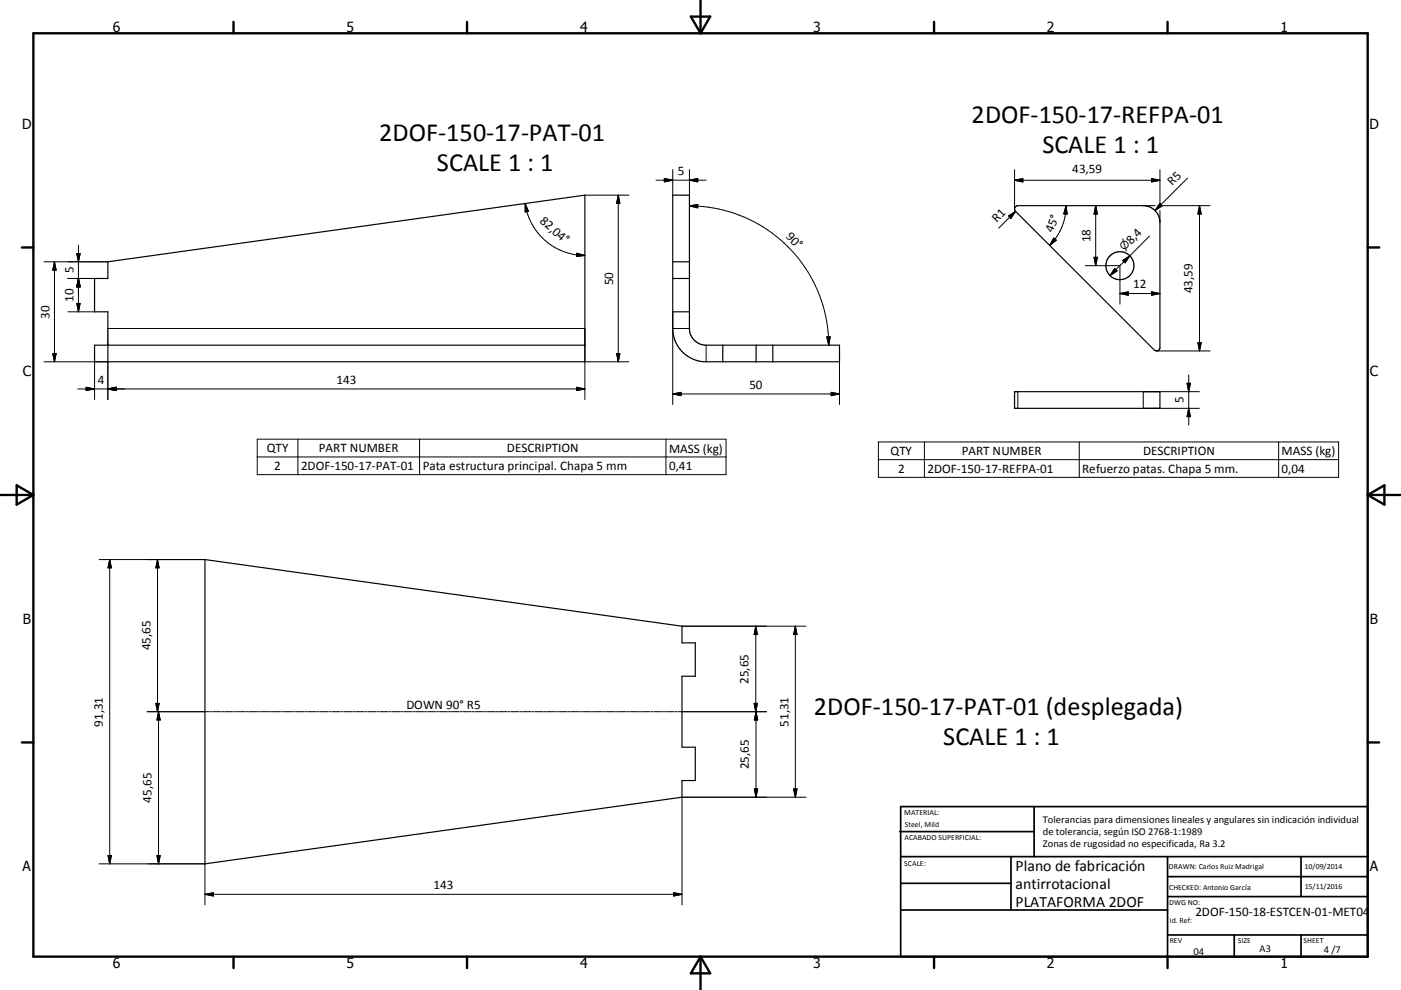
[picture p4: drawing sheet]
<svg xmlns="http://www.w3.org/2000/svg" width="420mm" height="297mm" viewBox="0 0 420 297" stroke-linecap="round" stroke-linejoin="round" font-family="sans-serif">
<g fill="none" stroke="#000" stroke-width=".36">
<path d="M201.7 58.6h5v40a5 5 0 0 0 5 5h40v4.9h-40a10 10 0 0 1-10-9.9zM201.7 78.5h5M304.4 62.1l.8-.4h37.6a5 5 0 0 1 5 5v37.6a1 1 0 0 1-.7 .9 1 1 0 0 1-1-.2l-41.6-41.6-.3-.6zM201.7 93.6h5M201.7 83.5h5M175.3 103.6h-147v4.9h147v-49.9l-143 19.9v5h-4v10.1h4v14.9M216.7 103.6v4.9M226.7 103.6v4.9M231.7 103.6v4.9M304.2 117.5h43.6v5h-43.6zM61.4 167.9l143.1 20v5h3.9v10h-3.9v21.3h3.9v10h-3.9v5l-143.1 20z"/>
<circle cx="335.8" cy="79.7" r="4.2"/>
</g>
<g fill="none" stroke="#000" stroke-width=".3">
<path d="M175.3 58.6h13.2M185.4 58.6v49.9M185.4 58.6l.4 2.4h-.9zM196.7 54.1h15M199.2 53.5l2.5 .6-2.5 .5zM201.7 50.9v7.7M206.7 54.1l2.5-.6v1.1zM206.7 50.9v7.7M304.2 54.1h43.6M304.2 54.1l2.5-.5v1zM304.2 50.9v11.8M345.3 53.6l2.5 .5-2.5 .5z"/>
<path d="M347.8 50.9v10.3M356 53.4l-9.7 9.8M13.2 78.5h19.1M16.3 78.5v30M16.3 78.5l.5 2.6h-1zM23 76.1h1l-.5 2.4zM23.5 73.6v20M157.4 61.1a18.1 18.1 0 0 0 17.9 15.5M157.4 61.1l1 2.3-.9 .2zM172.9 76l2.4 .6-2.5 .4zM206.7 61.8a41.8 41.8 0 0 1 41.8 41.8M206.7 61.8l2.5-.5v1.1z"/>
<path d="M302.3 64.8l2.2-1.4-1.5 2.1zM304.5 63.4l-5.1 5.1M315.9 71.4l.8 .7-2 1.5zM319.6 61.7a16.9 16.9 0 0 1-4.9 11.9M319.6 61.7l.3 2.5h-1zM325.3 79.7h10.5v11.5M328 77.2h1l-.5 2.5zM328.5 61.7l.5 2.5h-1zM328.5 61.7v18M336.6 78.2l2.1-1.5-1.4 2.1zM342.8 61.7h3.5M344.6 70.8l-11.8 11.9"/>
<path d="M347.7 61l.7 .8-2.1 1.4zM347.8 63.1v3.6M348.2 61.7h14.6M359.6 61.7v43.6M359.6 61.7l.5 2.5h-1zM20.3 83.5h8M20.3 93.6h8M23 91h1l-.5 2.6zM23.5 83.5l.5 2.6h-1zM32.3 98.6h143v21.3M201.7 98.6h5M201.7 93.6v27.8"/>
<path d="M334.2 80.5l.7 .8-2.1 1.4zM335.8 88.1h12M335.8 88.1l2.5-.5v1zM345.3 87.6l2.5 .5-2.5 .5zM13.2 108.5h19.1v11.4M15.8 106.1h1l-.5 2.4zM23.3 116.7h152M25.8 116.2l2.5 .5-2.5 .5zM28.3 108.5v11.4M32.3 116.7l2.5-.5v1zM172.8 116.2l2.5 .5-2.5 .5zM175.3 108.5h13.2"/>
<path d="M184.9 106.1h.9l-.4 2.4zM201.7 118.2h50M201.7 118.2l2.5-.5v1zM211.7 103.6v4.9M247.9 101.1l1-.1-.4 2.6zM249.2 117.7l2.5 .5-2.5 .5zM251.7 108.5v12.9M305.2 117.5v5M346.8 105.3h16M355.9 115h1l-.5 2.5zM356.4 112.5v15M359.1 102.8h1l-.5 2.5z"/>
<path d="M359.6 117.5h-16.8v5h16.8M77.1 131.8h140.6v10.6h-140.6zM77.1 137.1h140.6M89.3 131.8v10.6M125.8 131.8v10.6M199.7 131.8v10.6M263.3 132.6h138v10.6h-138zM263.3 137.9h138M277.1 132.6v10.6M323.6 132.6v10.6M356.4 122.5l.5 2.5h-1zM383.3 132.6v10.6"/>
<path d="M29.7 167.9h31.7M32.9 167.9l.5 2.5h-1zM32.9 167.9v91.3M47.2 167.9v45.6M47.2 167.9l.5 2.5h-1zM204.5 187.9h37.1M226.6 187.9v25.6M226.6 187.9l.5 2.5h-1zM238.5 187.9l.5 2.5h-1.1zM238.5 187.9v51.3M44 213.5h18.6M46.7 211h1l-.5 2.5z"/>
<path d="M47.5 213.5v45.7M47.5 213.5l.5 2.5h-1zM62.9 213.5h.6M63.8 213.5h2.4M66.5 213.5h.6M67.4 213.5h2.4M70.1 213.5h.6M71 213.5h2.4M73.7 213.5h.5M74.6 213.5h2.3M77.2 213.5h.6M78.1 213.5h2.4"/>
<path d="M80.8 213.5h.6M81.7 213.5h2.4M84.4 213.5h.6M85.3 213.5h2.4M88 213.5h.6M88.9 213.5h2.3M91.5 213.5h.6M92.4 213.5h2.4M95.1 213.5h.6M96 213.5h2.4M98.7 213.5h.6M99.6 213.5h2.4"/>
<path d="M102.3 213.5h.6M103.2 213.5h2.3M105.8 213.5h.6M106.7 213.5h2.4M109.4 213.5h.6M110.3 213.5h2.4M113 213.5h.6M113.9 213.5h2.4M116.6 213.5h.6M117.5 213.5h2.3M120.1 213.5h.6M121 213.5h2.4"/>
<path d="M123.7 213.5h.6M124.6 213.5h2.4M127.3 213.5h.6M128.2 213.5h2.4M130.9 213.5h.6M131.8 213.5h2.3M134.4 213.5h.6M135.3 213.5h2.4M138 213.5h.6M138.9 213.5h2.4M141.6 213.5h.6M142.5 213.5h2.4"/>
<path d="M145.2 213.5h.6M146.1 213.5h2.4M148.7 213.5h.6M149.6 213.5h2.4M152.3 213.5h.6M153.2 213.5h2.4M155.9 213.5h.6M156.8 213.5h2.4M159.5 213.5h.6M160.4 213.5h2.4M163 213.5h.6M163.9 213.5h2.4"/>
<path d="M166.6 213.5h.6M167.5 213.5h2.4M170.2 213.5h.6M171.1 213.5h2.4M173.8 213.5h.6M174.7 213.5h2.4M177.3 213.5h.6M178.2 213.5h2.4M180.9 213.5h.6M181.8 213.5h2.4M184.5 213.5h.6M185.4 213.5h2.4"/>
<path d="M188.1 213.5h.6M189 213.5h2.4M191.6 213.5h.6M192.5 213.5h2.4M195.2 213.5h.6M196.1 213.5h2.4M198.8 213.5h.6M199.7 213.5h2.4M202.4 213.5h.6M203.3 213.5h26.5M226.1 211h1l-.5 2.5zM226.7 213.5l.5 2.5h-1z"/>
<path d="M226.7 213.5v25.7M226.2 236.7h1l-.5 2.5zM237.9 236.7h1.1l-.5 2.5zM241.6 239.2h-37.1v32.3M29.7 259.2h31.7v12.3M32.4 256.7h1l-.5 2.5zM47 256.7h1l-.5 2.5zM61.4 268.3h143.1M61.4 268.3l2.5-.5v1zM201.9 267.8l2.6 .5-2.6 .5z"/>
</g>
<g fill="none" stroke="#000" stroke-width=".71">
<path d="M10 10h400v277h-400zM70 6.6v3.4M140 6.6v3.4M207.1 5h5.8l-2.9 5zM210 0v10M280 6.6v3.4M350 6.6v3.4M6.6 74.2h3.4M410 74.2h3.5M0 148.5h10M5 145.6l5 2.9-5 2.9zM410 148.5h10.1"/>
<path d="M410 148.5l5.1-2.9v5.8zM6.6 222.7h3.4M410 222.7h3.5M70 287v3.4M140 287v3.4M210 287v10M210 287l2.9 5h-5.8zM280 287v3.4M350 287v3.4"/>
</g>
<g fill="none" stroke="#000" stroke-width=".51">
<path d="M269.7 249.5h40.3M270 242h140v45h-140zM270 257h140M303.1 257v16M310 242v15M350 257v30M390.1 257v12M270 265h33.1M270 273h80M350 269h60M350 263h60M350 280.5h60"/>
<path d="M370 280.5v6.5M390.1 280.5v6.5"/>
</g>
<g fill="#000" stroke="#000" stroke-width=".3">
<path d="M199.2 53.5l2.5 .6-2.5 .5zM206.7 54.1l2.5-.6v1.1zM304.2 54.1l2.5-.5v1zM345.3 53.6l2.5 .5-2.5 .5zM23 76.1h1l-.5 2.4zM157.4 61.1l1 2.3-.9 .2zM172.9 76l2.4 .6-2.5 .4zM185.4 58.6l.4 2.4h-.9zM206.7 61.8l2.5-.5v1.1zM302.3 64.8l2.2-1.4-1.5 2.1zM315.9 71.4l.8 .7-2 1.5zM319.6 61.7l.3 2.5h-1z"/>
<path d="M328 77.2h1l-.5 2.5zM328.5 61.7l.5 2.5h-1zM336.6 78.2l2.1-1.5-1.4 2.1zM347.7 61l.7 .8-2.1 1.4zM359.6 61.7l.5 2.5h-1zM16.3 78.5l.5 2.6h-1zM23 91h1l-.5 2.6zM23.5 83.5l.5 2.6h-1zM334.2 80.5l.7 .8-2.1 1.4zM335.8 88.1l2.5-.5v1zM345.3 87.6l2.5 .5-2.5 .5zM15.8 106.1h1l-.5 2.4z"/>
<path d="M25.8 116.2l2.5 .5-2.5 .5zM32.3 116.7l2.5-.5v1zM172.8 116.2l2.5 .5-2.5 .5zM184.9 106.1h.9l-.4 2.4zM201.7 118.2l2.5-.5v1zM247.9 101.1l1-.1-.4 2.6zM249.2 117.7l2.5 .5-2.5 .5zM355.9 115h1l-.5 2.5zM359.1 102.8h1l-.5 2.5zM356.4 122.5l.5 2.5h-1zM32.9 167.9l.5 2.5h-1zM47.2 167.9l.5 2.5h-1z"/>
<path d="M226.6 187.9l.5 2.5h-1zM238.5 187.9l.5 2.5h-1.1zM46.7 211h1l-.5 2.5zM47.5 213.5l.5 2.5h-1zM226.1 211h1l-.5 2.5zM226.7 213.5l.5 2.5h-1zM226.2 236.7h1l-.5 2.5zM237.9 236.7h1.1l-.5 2.5zM32.4 256.7h1l-.5 2.5zM47 256.7h1l-.5 2.5zM61.4 268.3l2.5-.5v1zM201.9 267.8l2.6 .5-2.6 .5z"/>
</g>
<g font-size="7.9">
<text x="291.3" y="37">2DOF-150-17-REFPA-01</text>
<text x="113.7" y="42.3">2DOF-150-17-PAT-01</text>
<text x="312.5" y="46">SCALE 1 : 1</text>
<text x="131" y="51.3">SCALE 1 : 1</text>
<text x="244" y="214.5">2DOF-150-17-PAT-01 (desplegada)</text>
<text x="282.8" y="223.4">SCALE 1 : 1</text>
</g>
<g font-size="4.7">
<text x="304.5" y="261.2">Plano de fabricación</text>
<text x="304.5" y="266.6">antirrotacional</text>
<text x="304.5" y="272">PLATAFORMA 2DOF</text>
</g>
<g font-size="4.2">
<text x="33.9" y="9.6">6</text>
<text x="103.9" y="9.6">5</text>
<text x="173.9" y="9.6">4</text>
<text x="243.8" y="9.6">3</text>
<text x="313.9" y="9.6">2</text>
<text x="383.9" y="9.6">1</text>
<text x="6.7" y="38.7">D</text>
<text x="410.5" y="38.7">D</text>
<text x="6.9" y="112.9">C</text>
<text x="410.7" y="112.9">C</text>
<text x="6.9" y="187.1">B</text>
<text x="410.7" y="187.1">B</text>
<text x="6.8" y="261.4">A</text>
<text x="410.7" y="261.4">A</text>
<text x="33.9" y="290.4">6</text>
<text x="103.9" y="290.4">5</text>
<text x="173.9" y="290.4">4</text>
<text x="243.8" y="290.4">3</text>
<text x="313.9" y="290.4">2</text>
<text x="383.9" y="290.4">1</text>
</g>
<g font-size="3.9">
<text x="203.2" y="52.5">5</text>
<text x="321.5" y="52">43,59</text>
<text x="351.5" y="55.8" transform="rotate(-45 351.5 55.8)">R5</text>
<text x="161.6" y="66.5" transform="rotate(41 161.6 66.5)">82,04°</text>
<text x="235.5" y="71" transform="rotate(45 235.5 71)">90°</text>
<text x="298.9" y="66.9" transform="rotate(-45 298.9 66.9)">R1</text>
<text x="315.6" y="69.9" transform="rotate(-67 315.6 69.9)">45°</text>
<text x="326.9" y="72.7" transform="rotate(-90 326.9 72.7)">18</text>
<text x="339.1" y="73.4" transform="rotate(-45 339.1 73.4)">8,4</text>
<text x="22" y="82" transform="rotate(-90 22 82)">5</text>
<text x="183.8" y="85.5" transform="rotate(-90 183.8 85.5)">50</text>
<text x="339.8" y="86.5">12</text>
<text x="357.5" y="88" transform="rotate(-90 357.5 88)">43,59</text>
<text x="14.8" y="95.6" transform="rotate(-90 14.8 95.6)">30</text>
<text x="22" y="90.6" transform="rotate(-90 22 90.6)">10</text>
<text x="29.4" y="115.1">4</text>
<text x="100.8" y="115.1">143</text>
<text x="224.7" y="116.7">50</text>
<text x="354.8" y="121" transform="rotate(-90 354.8 121)">5</text>
<text x="80" y="135.7">QTY</text>
<text x="95.6" y="135.7">PART NUMBER</text>
<text x="152" y="135.7">DESCRIPTION</text>
<text x="200.6" y="135.8">MASS (kg)</text>
<text x="267" y="136.5">QTY</text>
<text x="288.4" y="136.5">PART NUMBER</text>
<text x="342.7" y="136.5">DESCRIPTION</text>
<text x="384.2" y="136.7">MASS (kg)</text>
<text x="82.2" y="141">2</text>
<text x="90.3" y="141">2DOF-150-17-PAT-01</text>
<text x="126.7" y="141.1">Pata estructura principal. Chapa 5 mm</text>
<text x="200.6" y="141">0,41</text>
<text x="269.2" y="141.8">2</text>
<text x="278" y="141.8">2DOF-150-17-REFPA-01</text>
<text x="324.4" y="141.9">Refuerzo patas. Chapa 5 mm.</text>
<text x="384.2" y="141.8">0,04</text>
<text x="45.1" y="195.2" transform="rotate(-90 45.1 195.2)">45,65</text>
<text x="224.5" y="205.1" transform="rotate(-90 224.5 205.1)">25,65</text>
<text x="121.8" y="212.7">DOWN 90° R5</text>
<text x="30.8" y="218" transform="rotate(-90 30.8 218)">91,31</text>
<text x="236.4" y="218" transform="rotate(-90 236.4 218)">51,31</text>
<text x="224.5" y="230.8" transform="rotate(-90 224.5 230.8)">25,65</text>
<text x="45.5" y="240.8" transform="rotate(-90 45.5 240.8)">45,65</text>
<text x="130" y="266.7">143</text>
<text x="358.4" y="274.9">2DOF-150-18-ESTCEN-01-MET04</text>
</g>
<text font-size="3.3" x="337.1" y="75.4" transform="rotate(-45 337.1 75.4)">⌀</text>
<g font-size="3.1">
<text x="312.7" y="246.8">Tolerancias para dimensiones lineales y angulares sin indicación individual</text>
<text x="312.7" y="250.4">de tolerancia, según ISO 2768-1:1989</text>
<text x="312.7" y="254">Zonas de rugosidad no especificada, Ra 3.2</text>
<text x="357.8" y="286.5">04</text>
<text x="377.6" y="285.6">A3</text>
<text x="396.9" y="285.9">4 /7</text>
</g>
<g font-size="2.4">
<text x="271.1" y="244.4">MATERIAL:</text>
<text x="271.2" y="252">ACABADO SUPERFICIAL:</text>
<text x="271.3" y="248">Steel, Mild</text>
<text x="271.1" y="259.7">SCALE:</text>
<text x="350.4" y="260.8">DRAWN: Carlos Ruiz Madrigal</text>
<text x="391.1" y="260.6">10/09/2014</text>
<text x="350.5" y="267">CHECKED: Antonio García</text>
<text x="391.2" y="266.7">15/11/2016</text>
<text x="350.5" y="271.4">DWG NO:</text>
<text x="350.7" y="276.9">Id. Ref:</text>
<text x="350.7" y="282.8">REV</text>
<text x="371.1" y="282.9">SIZE</text>
<text x="390.8" y="283">SHEET</text>
</g>
</svg>
